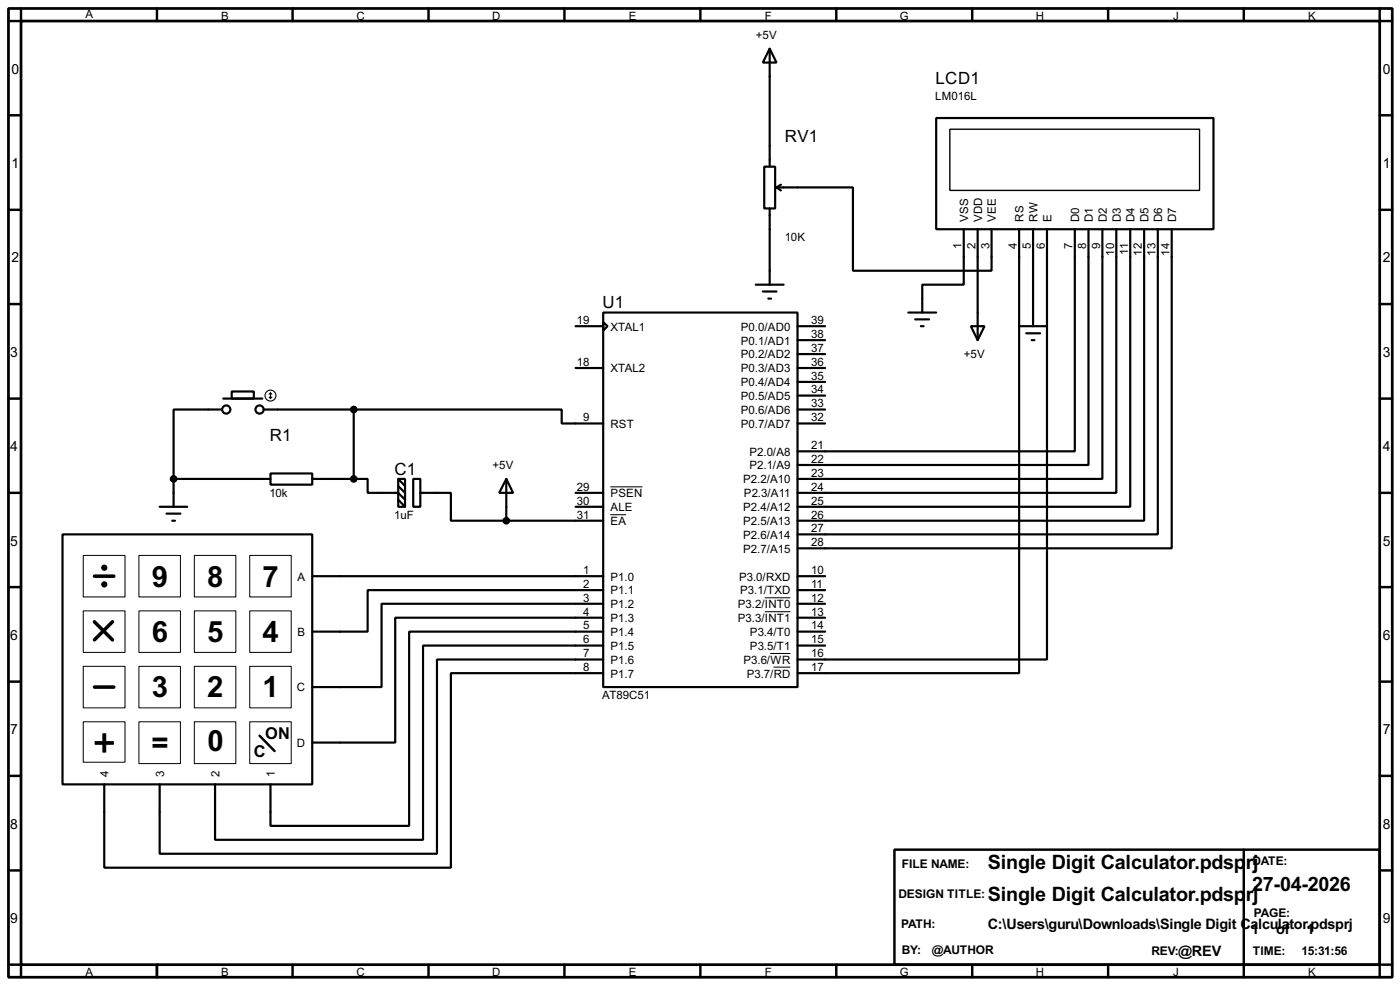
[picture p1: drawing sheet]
<svg xmlns="http://www.w3.org/2000/svg" width="256mm" height="180mm" viewBox="0 0 256 180" stroke-linecap="round" stroke-linejoin="round" font-family="sans-serif">
<path d="M1.6 1.6h253.5v177.3h-253.5zM3.9 3.9h248.9v172.7h-248.9z" fill="none" stroke="#000" stroke-width=".5"/>
<g fill="none" stroke="#000" stroke-width=".45">
<path d="M3.9 1.6v2.3h-2.3M28.8 1.6v2.3M53.6 1.6v2.3M78.5 1.6v2.3M103.4 1.6v2.3M128.3 1.6v2.3M153.2 1.6v2.3M178.1 1.6v2.3M203 1.6v2.3M227.9 1.6v2.3M252.8 1.6v2.3h2.3M1.6 21.1h2.3"/>
<path d="M1.6 38.4h2.3M252.8 21.1h2.3M252.8 38.4h2.3M1.6 55.7h2.3M252.8 55.7h2.3M1.6 73h2.3M252.8 73h2.3M1.6 90.2h2.3M252.8 90.2h2.3M1.6 107.5h2.3M252.8 107.5h2.3M1.6 124.8h2.3"/>
<path d="M47.6 134.7l2.7 2.8M252.8 124.8h2.3M1.6 142h2.3M1.6 159.3h2.3M163.9 155.5h88.9v21.1h-88.9zM227.9 155.5v23.4M252.8 142h2.3M252.8 159.3h2.3M1.6 176.6h2.3v2.3M28.8 176.6v2.3M53.6 176.6v2.3M78.5 176.6v2.3"/>
<path d="M103.4 176.6v2.3M128.3 176.6v2.3M153.2 176.6v2.3M178.1 176.6v2.3M203 176.6v2.3M255.1 176.6h-2.3v2.3"/>
</g>
<g fill="none" stroke="#000" stroke-width=".4">
<path d="M141 8.9l1.3 2.6h-2.5zM141 8.9v21.6M140 30.5h2v7.7h-2zM141 38.2v13.9M142.3 34.3h14v15.3h25.4v-7.6M142.3 34.3l.8 .6M143.1 33.8l-.8 .5M171.5 21.6h50.8v20.4h-50.8zM105.5 59.7h5M110.5 57.2h35.6v68.6h-35.6zM110.5 59l.8 .7-.8 .8zM138.5 52.1h5.1"/>
<path d="M139.8 53.4h2.5M140.8 54.7h.5M146.1 59.7h5.1M166.4 57.2h5.1M167.7 58.5h2.5M168.7 59.7h.5M176.6 42v10.1h-7.6v5.1M177.9 59.7h2.5l-1.3 2.6zM179.1 42v20.3M186.7 42v81.2h-40.6M186.7 59.7h5.1M189.3 42v17.7"/>
<path d="M191.8 42v78.7h-45.7M196.9 42v40.6h-50.8M199.4 42v43.1h-53.3M202 42v45.7h-55.9M204.5 42v48.2h-58.4M207.1 42v50.8h-61M209.6 42v53.3h-63.5M212.1 42v55.8h-66M214.7 42v58.4h-68.6M40.7 75h-8.9v12.7M40.9 73h7.2M42.5 71.7h4v1.3h-4z"/>
<path d="M48.3 75h16.5M64.8 75h38.1v2.5h7.6M64.8 75v12.7M105.5 67.4h5M146.1 75h5.1M146.1 67.4h5.1M146.1 77.5h5.1M146.1 62.3h5.1M146.1 64.8h5.1M146.1 69.9h5.1M146.1 72.4h5.1M188 61h2.6"/>
<path d="M189 62.3h.5M11.5 97.8h45.7v45.8h-45.7zM29.3 92.8h5M30.5 94h2.6M31.6 95.3h.5M31.8 87.7v5.1M31.8 87.7h17.8M49.6 86.7h7.6v2h-7.6zM57.2 87.7h7.6M64.8 87.7h2.6v2.5h5.6l1.2 1.3M73 87.7h1.2v5.1h-1.2zM73 87.7l1.2 1.3"/>
<path d="M73 89l1.2 1.2M73 91.5l1.2 1.3M75.7 87.7h1.3v5.1h-1.3zM77 90.2h5.6v5.1h10.2M92.8 87.7l1.2 2.5h-2.5zM92.8 95.3h17.7M92.8 87.7v7.6M105.5 92.8h5M105.5 90.2h5M57.2 105.5h53.3M110.5 108h-43.1v7.6h-10.2M110.5 110.5h-40.6v15.3h-12.7"/>
<path d="M110.5 113.1h-38.1v22.8h-15.2M110.5 115.6h-35.5v35.6h-25.4v-7.6M110.5 118.2h-33v35.5h-38.1v-10.1M146.1 105.5h5.1M146.1 108h5.1M146.1 110.5h5.1M146.1 113.1h5.1M146.1 115.6h5.1M146.1 118.2h5.1M110.5 123.2h-27.9v35.6h-63.5v-15.2M110.5 120.7h-30.4v35.6h-50.8v-12.7"/>
<circle cx="41.4" cy="75" r=".75"/>
<circle cx="47.5" cy="75" r=".75"/>
</g>
<g fill="none" stroke="#000" stroke-width=".18">
<path d="M111.8 94.2h2.9M111.8 89.1h5.9M15.3 101.7h7.6v7.6h-7.6zM15.3 111.8h7.6v7.6h-7.6zM25.5 101.7h7.6v7.6h-7.6zM25.5 111.8h7.6v7.6h-7.6zM35.6 101.7h7.6v7.6h-7.6zM35.6 111.8h7.6v7.6h-7.6zM45.8 101.7h7.6v7.6h-7.6zM45.8 111.8h7.6v7.6h-7.6zM140.1 109.4h4.7M140.1 112h4.7"/>
<path d="M141.1 119.6h3.7M15.3 122h7.6v7.6h-7.6zM15.3 132.1h7.6v7.4h-7.6zM25.5 122h7.6v7.6h-7.6zM25.5 132.1h7.6v7.7h-7.6zM35.6 122h7.6v7.6h-7.6zM35.6 132.1h7.6v7.7h-7.6zM45.8 122h7.6v7.6h-7.6zM45.8 132.1h7.6v7.7h-7.6zM141.7 122.1h3.1"/>
</g>
<g fill="none" stroke="#000" stroke-width=".65">
<path d="M17.3 113.8l3.3 3.3M17.3 105.5h3.6M20.6 113.8l-3.3 3.3M17.3 125.8h3.6"/>
<circle cx="19.1" cy="103.9" r=".25"/>
<circle cx="19.1" cy="107" r=".25"/>
</g>
<path d="M174 23.7h45.8v11.2h-45.8z" fill="none" stroke="#000" stroke-width=".25"/>
<g fill="#000" stroke="#000" stroke-width=".4">
<circle cx="64.8" cy="75" r=".5"/>
<circle cx="31.8" cy="87.7" r=".5"/>
<circle cx="64.8" cy="87.7" r=".5"/>
<circle cx="92.7" cy="95.3" r=".5"/>
</g>
<g fill="none" stroke="#000" stroke-width=".2">
<path d="M49.3 72.7l.3 .3M49.6 71.9v1.1M49.6 71.9l-.3 .3M49.6 71.9l.2 .3M49.8 72.7l-.2 .3"/>
<circle cx="49.5" cy="72.4" r="1"/>
</g>
<text font-size="8.2" x="17" y="138.5">+</text>
<g font-size="6">
<text x="27.8" y="107.4">9</text>
<text x="38" y="107.4">8</text>
<text x="48.1" y="107.4">7</text>
<text x="27.8" y="117.5">6</text>
<text x="38" y="117.5">5</text>
<text x="48.1" y="117.5">4</text>
<text x="27.8" y="127.7">3</text>
<text x="38" y="127.7">2</text>
<text x="48.1" y="127.7">1</text>
<text x="27.8" y="137.8">=</text>
<text x="38" y="137.5">0</text>
</g>
<g font-size="4.1">
<text x="181" y="159.1">Single Digit Calculator.pdsp</text>
<text x="228.2" y="159.1">rj</text>
<text x="181" y="164.9">Single Digit Calculator.pdsp</text>
<text x="228.2" y="164.9">rj</text>
<text x="229.4" y="163.1">27-04-2026</text>
</g>
<g font-size="3.5">
<text x="171.4" y="15.5">LCD1</text>
<text x="143.8" y="25.9">RV1</text>
<text x="110.4" y="56.4">U1</text>
<text x="49.4" y="80.8">R1</text>
<text x="72.3" y="86.9">C1</text>
</g>
<g font-size="3.4">
<text x="48.6" y="135.3">ON</text>
<text x="46.5" y="138.6">C</text>
</g>
<g font-size="3">
<text x="180.9" y="170">C:\Users\guru\Downloads\Single Digit Calculator.pdsprj</text>
<text x="229.2" y="171">1</text>
<text x="233.8" y="171">of</text>
<text x="239.4" y="171">1</text>
<text x="215.9" y="175">@REV</text>
</g>
<g font-size="2.9">
<text x="2.1" y="13.5">0</text>
<text x="253.4" y="13.5">0</text>
<text x="2.1" y="30.7">1</text>
<text x="253.4" y="30.7">1</text>
<text x="2.1" y="48">2</text>
<text x="253.4" y="48">2</text>
<text x="1.9" y="65.3">3</text>
<text x="253.4" y="65.3">3</text>
<text x="1.9" y="82.5">4</text>
<text x="253.4" y="82.5">4</text>
<text x="1.9" y="99.9">5</text>
<text x="253.4" y="99.9">5</text>
<text x="1.9" y="117.1">6</text>
<text x="253.4" y="117.1">6</text>
<text x="1.9" y="134.4">7</text>
<text x="253.4" y="134.4">7</text>
<text x="1.9" y="151.7">8</text>
<text x="253.4" y="151.7">8</text>
<text x="1.9" y="168.9">9</text>
<text x="253.4" y="168.9">9</text>
</g>
<g font-size="2.5">
<text x="165.2" y="158.9">FILE NAME:</text>
<text x="229.4" y="158.4">DATE:</text>
<text x="164.6" y="164.4">DESIGN TITLE:</text>
<text x="229.7" y="167.8">PAGE:</text>
<text x="165.1" y="169.8">PATH:</text>
<text x="165.2" y="174.6">BY:</text>
<text x="170.7" y="174.6">@AUTHOR</text>
<text x="210.9" y="174.8">REV:</text>
<text x="229.5" y="174.8">TIME:</text>
<text x="238.5" y="174.8">15:31:56</text>
</g>
<g font-size="2.4">
<text x="15.6" y="3.4">A</text>
<text x="40.5" y="3.6">B</text>
<text x="65.3" y="3.6">C</text>
<text x="90.2" y="3.6">D</text>
<text x="115.2" y="3.6">E</text>
<text x="140.1" y="3.6">F</text>
<text x="164.8" y="3.6">G</text>
<text x="189.8" y="3.6">H</text>
<text x="214.9" y="3.6">J</text>
<text x="239.6" y="3.6">K</text>
<text x="138.5" y="7.2">+5V</text>
<text x="171.3" y="18.3">LM016L</text>
<text x="177.4" y="40.6" transform="rotate(-90 177.4 40.6)">VSS</text>
<text x="179.9" y="40.6" transform="rotate(-90 179.9 40.6)">VDD</text>
<text x="182.5" y="40.6" transform="rotate(-90 182.5 40.6)">VEE</text>
<text x="187.5" y="40.6" transform="rotate(-90 187.5 40.6)">RS</text>
<text x="190.1" y="40.6" transform="rotate(-90 190.1 40.6)">RW</text>
<text x="192.6" y="40.6" transform="rotate(-90 192.6 40.6)">E</text>
<text x="197.7" y="40.6" transform="rotate(-90 197.7 40.6)">D0</text>
<text x="200.2" y="40.6" transform="rotate(-90 200.2 40.6)">D1</text>
<text x="202.8" y="40.6" transform="rotate(-90 202.8 40.6)">D2</text>
<text x="205.3" y="40.6" transform="rotate(-90 205.3 40.6)">D3</text>
<text x="207.9" y="40.6" transform="rotate(-90 207.9 40.6)">D4</text>
<text x="210.4" y="40.6" transform="rotate(-90 210.4 40.6)">D5</text>
<text x="212.9" y="40.6" transform="rotate(-90 212.9 40.6)">D6</text>
<text x="215.5" y="40.6" transform="rotate(-90 215.5 40.6)">D7</text>
<text x="143.8" y="44.1">10K</text>
<text x="176.2" y="45.7" transform="rotate(-90 176.2 45.7)">1</text>
<text x="178.7" y="45.6" transform="rotate(-90 178.7 45.6)">2</text>
<text x="181.3" y="45.7" transform="rotate(-90 181.3 45.7)">3</text>
<text x="186.3" y="45.6" transform="rotate(-90 186.3 45.6)">4</text>
<text x="188.9" y="45.6" transform="rotate(-90 188.9 45.6)">5</text>
<text x="191.4" y="45.6" transform="rotate(-90 191.4 45.6)">6</text>
<text x="196.5" y="45.7" transform="rotate(-90 196.5 45.7)">7</text>
<text x="199" y="45.6" transform="rotate(-90 199 45.6)">8</text>
<text x="201.6" y="45.6" transform="rotate(-90 201.6 45.6)">9</text>
<text x="204.1" y="46.8" transform="rotate(-90 204.1 46.8)">10</text>
<text x="206.7" y="46.7" transform="rotate(-90 206.7 46.7)">11</text>
<text x="209.2" y="46.8" transform="rotate(-90 209.2 46.8)">12</text>
<text x="211.7" y="46.8" transform="rotate(-90 211.7 46.8)">13</text>
<text x="214.3" y="46.8" transform="rotate(-90 214.3 46.8)">14</text>
<text x="105.7" y="59.3">19</text>
<text x="148.6" y="59.3">39</text>
<text x="111.8" y="60.5">XTAL1</text>
<text x="135.7" y="60.5">P0.0/AD0</text>
<text x="135.7" y="63.1">P0.1/AD1</text>
<text x="135.7" y="65.6">P0.2/AD2</text>
<text x="148.6" y="61.9">38</text>
<text x="148.6" y="64.4">37</text>
<text x="176.6" y="65.6">+5V</text>
<text x="105.7" y="67">18</text>
<text x="111.8" y="68.1">XTAL2</text>
<text x="135.7" y="68.1">P0.3/AD3</text>
<text x="135.7" y="70.7">P0.4/AD4</text>
<text x="148.6" y="67">36</text>
<text x="148.6" y="69.5">35</text>
<text x="148.6" y="72">34</text>
<text x="106.9" y="77.1">9</text>
<text x="135.7" y="73.2">P0.5/AD5</text>
<text x="135.7" y="75.8">P0.6/AD6</text>
<text x="148.6" y="74.6">33</text>
<text x="148.6" y="77.1">32</text>
<text x="111.8" y="78.3">RST</text>
<text x="135.7" y="78.3">P0.7/AD7</text>
<text x="137.3" y="83.4">P2.0/A8</text>
<text x="148.6" y="82.2">21</text>
<text x="90.2" y="85.9">+5V</text>
<text x="105.7" y="89.8">29</text>
<text x="136.1" y="88.5">P2.2/A10</text>
<text x="137.3" y="85.9">P2.1/A9</text>
<text x="148.6" y="84.7">22</text>
<text x="148.6" y="87.3">23</text>
<text x="148.6" y="89.8">24</text>
<text x="49.4" y="90.9">10k</text>
<text x="72.2" y="95">1uF</text>
<text x="105.7" y="92.4">30</text>
<text x="105.7" y="94.9">31</text>
<text x="111.8" y="93.6">ALE</text>
<text x="111.8" y="91">PSEN</text>
<text x="136.1" y="93.6">P2.4/A12</text>
<text x="136.3" y="91">P2.3/A11</text>
<text x="148.6" y="92.4">25</text>
<text x="148.6" y="94.9">26</text>
<text x="111.8" y="96.1">EA</text>
<text x="136.1" y="101.2">P2.7/A15</text>
<text x="136.1" y="96.1">P2.5/A13</text>
<text x="136.1" y="98.6">P2.6/A14</text>
<text x="148.6" y="100">28</text>
<text x="148.6" y="97.4">27</text>
<text x="54.5" y="106.3">A</text>
<text x="106.9" y="105.1">1</text>
<text x="106.9" y="107.6">2</text>
<text x="111.8" y="106.3">P1.0</text>
<text x="135.4" y="106.3">P3.0/RXD</text>
<text x="148.6" y="105.1">10</text>
<text x="148.6" y="107.6">11</text>
<text x="106.9" y="110.1">3</text>
<text x="106.9" y="112.7">4</text>
<text x="111.8" y="108.8">P1.1</text>
<text x="111.8" y="111.3">P1.2</text>
<text x="111.8" y="113.9">P1.3</text>
<text x="135.2" y="111.3">P3.2/INT0</text>
<text x="135.2" y="113.9">P3.3/INT1</text>
<text x="135.6" y="108.8">P3.1/TXD</text>
<text x="148.6" y="110.1">12</text>
<text x="148.6" y="112.7">13</text>
<text x="54.5" y="116.4">B</text>
<text x="106.9" y="115.2">5</text>
<text x="106.9" y="117.8">6</text>
<text x="111.8" y="116.4">P1.4</text>
<text x="111.8" y="119">P1.5</text>
<text x="137.4" y="116.4">P3.4/T0</text>
<text x="137.4" y="119">P3.5/T1</text>
<text x="148.6" y="115.2">14</text>
<text x="148.6" y="117.8">15</text>
<text x="106.9" y="120.3">7</text>
<text x="106.9" y="122.8">8</text>
<text x="111.8" y="121.5">P1.6</text>
<text x="111.8" y="124">P1.7</text>
<text x="136.2" y="121.5">P3.6/WR</text>
<text x="136.8" y="124">P3.7/RD</text>
<text x="148.6" y="122.8">17</text>
<text x="148.6" y="120.3">16</text>
<text x="54.4" y="126.6">C</text>
<text x="110.3" y="128">AT89C51</text>
<text x="54.4" y="136.7">D</text>
<text x="19.9" y="142.3" transform="rotate(-90 19.9 142.3)">4</text>
<text x="30" y="142.3" transform="rotate(-90 30 142.3)">3</text>
<text x="40.2" y="142.3" transform="rotate(-90 40.2 142.3)">2</text>
<text x="50.4" y="142.3" transform="rotate(-90 50.4 142.3)">1</text>
<text x="15.6" y="178.7">A</text>
<text x="40.5" y="178.7">B</text>
<text x="65.3" y="178.7">C</text>
<text x="90.2" y="178.7">D</text>
<text x="115.2" y="178.7">E</text>
<text x="140.1" y="178.7">F</text>
<text x="164.8" y="178.7">G</text>
<text x="189.8" y="178.7">H</text>
<text x="214.9" y="178.7">J</text>
<text x="239.6" y="178.7">K</text>
</g>
</svg>
